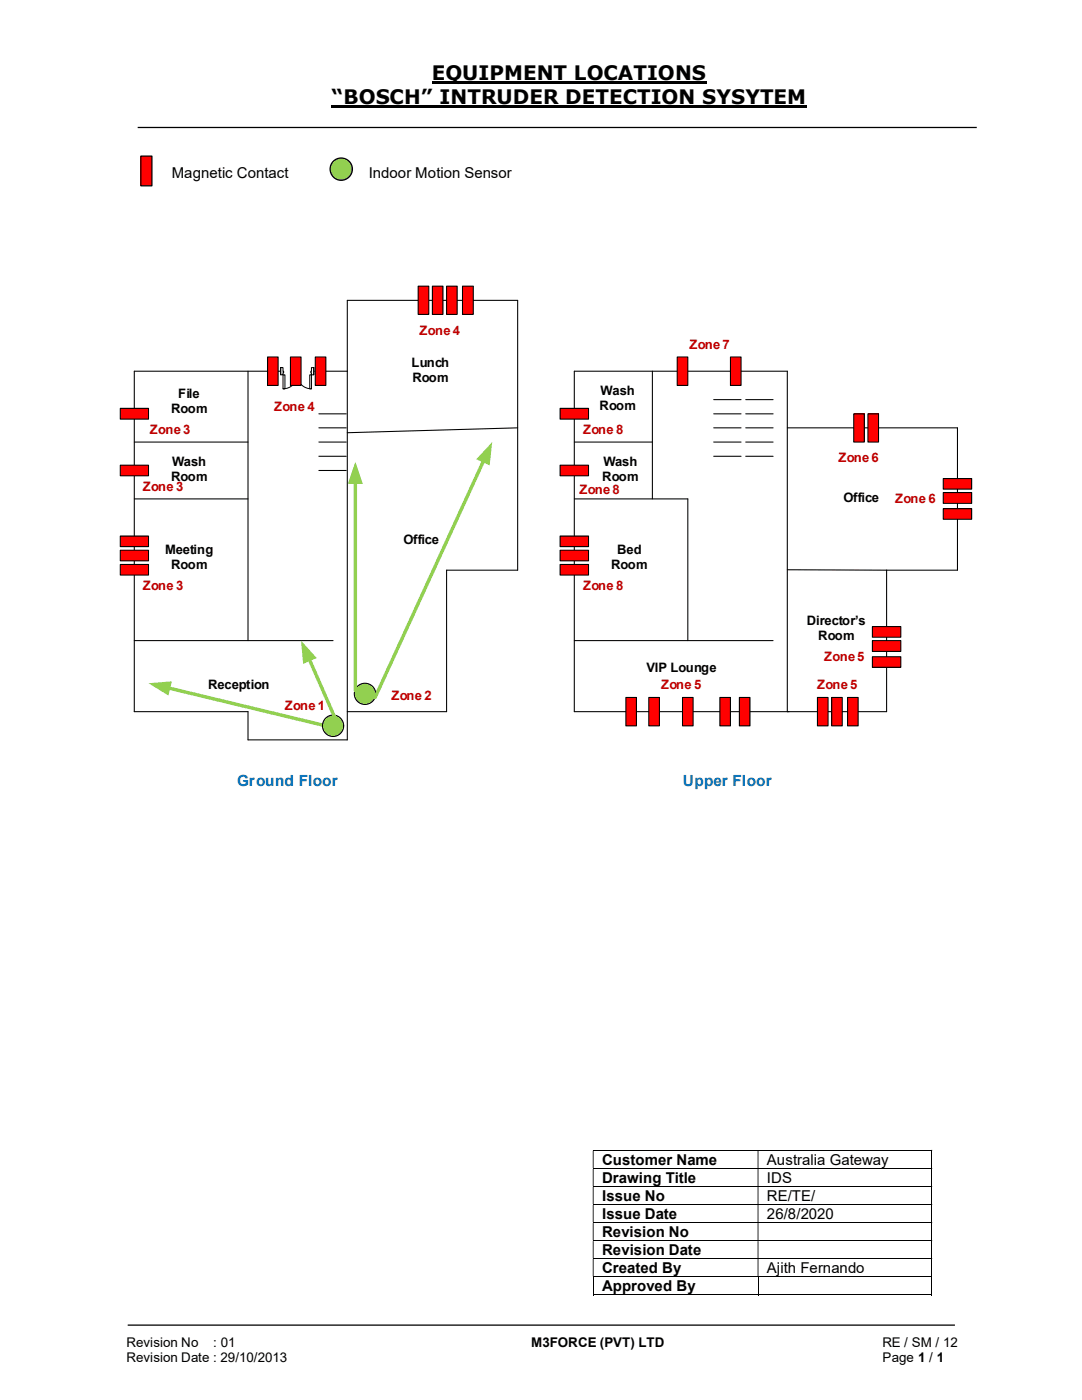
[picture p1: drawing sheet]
<svg xmlns="http://www.w3.org/2000/svg" width="216mm" height="279mm" viewBox="0 0 216 279" stroke-linecap="round" stroke-linejoin="round" font-family="sans-serif">
<path d="M86.1 16.5h54.9M66.2 21.3h94.8" fill="none" stroke="#000" stroke-width=".42"/>
<path d="M27.5 25.4h167.4M25.5 264.5h165" fill="none" stroke="#000" stroke-width=".25"/>
<g fill="none" stroke="#000" stroke-width=".2">
<path d="M118.3 229.6h67.5M118.3 233.2h67.5M118.3 236.8h67.5M185.9 229.7v3.4M185.9 233.3v3.4M185.9 236.9v3.4M118.3 240.4h67.5M118.3 244h67.5M118.3 247.6h67.5M118.3 251.2h67.5M118.3 254.8h67.5M118.3 258.4h32.9"/>
<path d="M118.4 254.9v3.6M151.3 254.9v3.6M151.3 258.4h34.5M185.9 240.5v3.4M185.9 244.1v3.4M185.9 247.7v3.4M185.9 251.2v3.5M185.9 254.9v3.6"/>
</g>
<g fill="#000">
<path d="M185.8 229.5h.2v.2h-.2zM118.3 229.7h.1v3.4h-.1zM151.2 229.7h.1v3.4h-.1z" fill-rule="evenodd"/>
<path d="M185.8 233.1h.2v.2h-.2zM118.3 233.3h.1v3.4h-.1zM151.2 233.3h.1v3.4h-.1z" fill-rule="evenodd"/>
<path d="M185.8 236.7h.2v.2h-.2zM118.3 236.9h.1v3.4h-.1zM151.2 236.9h.1v3.4h-.1z" fill-rule="evenodd"/>
<path d="M185.8 240.3h.2v.2h-.2zM118.3 240.5h.1v3.4h-.1zM151.2 240.5h.1v3.4h-.1z" fill-rule="evenodd"/>
<path d="M185.8 243.9h.2v.2h-.2zM118.3 244.1h.1v3.4h-.1zM151.2 244.1h.1v3.4h-.1z" fill-rule="evenodd"/>
<path d="M185.8 247.5h.2v.2h-.2zM118.3 247.7h.1v3.4h-.1zM151.2 247.7h.1v3.4h-.1z" fill-rule="evenodd"/>
<path d="M185.8 251.1h.2v.1h-.2zM118.3 251.2h.1v3.5h-.1zM151.2 251.2h.1v3.5h-.1z" fill-rule="evenodd"/>
</g>
<path d="M185.8 254.7h.2v.2h-.2zM185.8 258.3h.2v.2h-.2z" fill="#000"/>
<path d="M28.1 31.2h2.2v5.9h-2.2z" fill="#f00"/>
<path d="M28.1 31.2h2.2v5.9h-2.2z" fill="none" stroke="#000" stroke-width=".25"/>
<circle cx="68.1" cy="33.8" r="2.23" fill="#92d050"/>
<circle cx="68.1" cy="33.8" r="2.23" fill="none" stroke="#000" stroke-width=".25"/>
<path d="M49.5 74.1v53.7M69.3 74.1h-42.5v67.9h22.7v5.7h19.8v-87.8h34v53.9h-14.2v28.2h-19.8M26.8 99.6h22.7M26.8 88.2h22.7M103.3 85.4l-34 1M137.2 99.6v28.2" fill="none" stroke="#000" stroke-width=".21"/>
<path d="M24 81.5h5.6v2.2h-5.6z" fill-rule="evenodd" fill="#f00"/>
<path d="M24 81.5h5.6v2.2h-5.6z" fill="none" stroke="#000" stroke-width=".21"/>
<path d="M24 92.8h5.6v2.2h-5.6z" fill-rule="evenodd" fill="#f00"/>
<path d="M24 92.8h5.6v2.2h-5.6z" fill="none" stroke="#000" stroke-width=".21"/>
<path d="M92.3 57.1h2.1v5.6h-2.1z" fill="#f00"/>
<path d="M92.3 57.1h2.1v5.6h-2.1z" fill="none" stroke="#000" stroke-width=".21"/>
<path d="M89.1 57.1h2.1v5.6h-2.1z" fill="#f00"/>
<path d="M89.1 57.1h2.1v5.6h-2.1z" fill="none" stroke="#000" stroke-width=".21"/>
<path d="M86.3 57.1h2.1v5.6h-2.1z" fill="#f00"/>
<path d="M86.3 57.1h2.1v5.6h-2.1z" fill="none" stroke="#000" stroke-width=".21"/>
<path d="M83.4 57.1h2.2v5.6h-2.2z" fill="#f00"/>
<path d="M83.4 57.1h2.2v5.6h-2.2z" fill="none" stroke="#000" stroke-width=".21"/>
<circle cx="72.8" cy="138.5" r="2.13" fill="#92d050"/>
<circle cx="72.8" cy="138.5" r="2.13" fill="none" stroke="#000" stroke-width=".21"/>
<path d="M70.9 96.2v41.6" fill="none" stroke="#92d050" stroke-width=".68"/>
<path d="M70.9 92.2l1.5 4.4h-3z" fill="#92d050"/>
<path d="M96.5 91.9l-21.7 47.3" fill="none" stroke="#92d050" stroke-width=".68"/>
<path d="M98.2 88.2l-.5 4.7-2.7-1.2z" fill="#92d050"/>
<path d="M26.8 127.8h39.7" fill="none" stroke="#000" stroke-width=".21"/>
<path d="M56 73.3h6.6v1.5h-6.6z" fill="#fff"/>
<path d="M56 73.3h6.6v1.5h-6.6z" fill="none" stroke="#fff" stroke-width=".2"/>
<path d="M56 73.4v1.4h.5v-1.4zM62.1 73.4h.5v1.4h-.5z" fill-rule="evenodd" fill="#fff"/>
<path d="M56.5 74.1v-.7h-.5v1.4h.5v-.4M62.1 74.1v-.7h.5v1.4h-.5v-.4" fill="none" stroke="#000" stroke-width=".2"/>
<path d="M56.5 74.1v.3h.1v-.3zM62 74.1h.1v.3h-.1z" fill-rule="evenodd" fill="#fff"/>
<path d="M56 73.4v1.4M56.5 77.6a2.8 2.8 0 0 0 2.8-2.8 2.8 2.8 0 0 0 2.8 2.8M56.5 74.1h.1v.3h-.1M62.1 74.1h-.1v.3h.1M62.6 73.4v1.4" fill="none" stroke="#000" stroke-width=".2"/>
<path d="M61.8 74.8h.3v2.8h-.3z" fill-rule="evenodd" fill="#fff"/>
<path d="M61.8 74.8h.3v2.8h-.3z" fill="none" stroke="#000" stroke-width=".2"/>
<path d="M56.5 74.8h.4v2.8h-.4z" fill-rule="evenodd" fill="#fff"/>
<path d="M56.5 74.8h.4v2.8h-.4z" fill="none" stroke="#000" stroke-width=".2"/>
<path d="M33.6 137.3l30.7 7.4" fill="none" stroke="#92d050" stroke-width=".68"/>
<g fill="#92d050">
<path d="M29.6 136.4l4.7-.4-.7 2.8z"/>
<circle cx="66.5" cy="144.8" r="2.13"/>
</g>
<circle cx="66.5" cy="144.8" r="2.13" fill="none" stroke="#000" stroke-width=".21"/>
<path d="M61.7 131.6l5.5 12.5" fill="none" stroke="#92d050" stroke-width=".68"/>
<path d="M60.1 127.8l3.1 3.5-2.7 1.2z" fill="#92d050"/>
<path d="M62.9 71.2h2.1v5.7h-2.1z" fill="#f00"/>
<path d="M62.9 71.2h2.1v5.7h-2.1z" fill="none" stroke="#000" stroke-width=".21"/>
<path d="M58 71.2h2.1v5.7h-2.1z" fill="#f00"/>
<path d="M58 71.2h2.1v5.7h-2.1z" fill="none" stroke="#000" stroke-width=".21"/>
<path d="M53.4 71.2h2.1v5.7h-2.1z" fill="#f00"/>
<path d="M53.4 71.2h2.1v5.7h-2.1z" fill="none" stroke="#000" stroke-width=".21"/>
<path d="M24 112.6h5.6v2.2h-5.6z" fill-rule="evenodd" fill="#f00"/>
<path d="M24 112.6h5.6v2.2h-5.6z" fill="none" stroke="#000" stroke-width=".21"/>
<path d="M24 109.8h5.6v2.1h-5.6z" fill-rule="evenodd" fill="#f00"/>
<path d="M24 109.8h5.6v2.1h-5.6z" fill="none" stroke="#000" stroke-width=".21"/>
<path d="M24 107h5.6v2.1h-5.6z" fill-rule="evenodd" fill="#f00"/>
<path d="M130.2 74.1v25.5M63.6 82.6h5.5M114.6 88.2h15.6M157.1 85.4h34M24 107h5.6v2.1h-5.6zM157.1 113.7l19.8 .1M176.9 113.8h14.2M176.9 113.8v28.2M137.2 142h-22.6v-67.9h42.5v67.9" fill="none" stroke="#000" stroke-width=".21"/>
<path d="M111.8 81.5h5.6v2.2h-5.6z" fill-rule="evenodd" fill="#f00"/>
<path d="M111.8 81.5h5.6v2.2h-5.6z" fill="none" stroke="#000" stroke-width=".21"/>
<path d="M111.8 92.8h5.6v2.2h-5.6z" fill-rule="evenodd" fill="#f00"/>
<path d="M111.8 92.8h5.6v2.2h-5.6zM114.6 127.8h39.7M157.1 142h.3" fill="none" stroke="#000" stroke-width=".21"/>
<path d="M145.8 71.2h2.1v5.7h-2.1z" fill="#f00"/>
<path d="M145.8 71.2h2.1v5.7h-2.1z" fill="none" stroke="#000" stroke-width=".21"/>
<path d="M135.1 71.2h2.1v5.7h-2.1z" fill="#f00"/>
<path d="M135.1 71.2h2.1v5.7h-2.1z" fill="none" stroke="#000" stroke-width=".21"/>
<path d="M111.8 112.6h5.6v2.2h-5.6z" fill-rule="evenodd" fill="#f00"/>
<path d="M111.8 112.6h5.6v2.2h-5.6z" fill="none" stroke="#000" stroke-width=".21"/>
<path d="M111.8 109.8h5.6v2.1h-5.6z" fill-rule="evenodd" fill="#f00"/>
<path d="M111.8 109.8h5.6v2.1h-5.6z" fill="none" stroke="#000" stroke-width=".21"/>
<path d="M111.8 107h5.6v2.1h-5.6z" fill-rule="evenodd" fill="#f00"/>
<path d="M114.6 99.6h22.6M191.1 85.4v28.4M111.8 107h5.6v2.1h-5.6zM137.2 142h39.7" fill="none" stroke="#000" stroke-width=".21"/>
<path d="M124.9 139.2h2.1v5.7h-2.1z" fill="#f00"/>
<path d="M124.9 139.2h2.1v5.7h-2.1z" fill="none" stroke="#000" stroke-width=".21"/>
<path d="M147.5 139.2h2.1v5.7h-2.1z" fill="#f00"/>
<path d="M147.5 139.2h2.1v5.7h-2.1z" fill="none" stroke="#000" stroke-width=".21"/>
<path d="M143.6 139.2h2.2v5.7h-2.2z" fill="#f00"/>
<path d="M143.6 139.2h2.2v5.7h-2.2z" fill="none" stroke="#000" stroke-width=".21"/>
<path d="M136.2 139.2h2.1v5.7h-2.1z" fill="#f00"/>
<path d="M136.2 139.2h2.1v5.7h-2.1z" fill="none" stroke="#000" stroke-width=".21"/>
<path d="M129.5 139.2h2.1v5.7h-2.1z" fill="#f00"/>
<path d="M129.5 139.2h2.1v5.7h-2.1z" fill="none" stroke="#000" stroke-width=".21"/>
<path d="M169.1 139.2h2.1v5.7h-2.1z" fill="#f00"/>
<path d="M169.1 139.2h2.1v5.7h-2.1z" fill="none" stroke="#000" stroke-width=".21"/>
<path d="M165.9 139.2h2.2v5.7h-2.2z" fill="#f00"/>
<path d="M165.9 139.2h2.2v5.7h-2.2z" fill="none" stroke="#000" stroke-width=".21"/>
<path d="M163.1 139.2h2.1v5.7h-2.1z" fill="#f00"/>
<path d="M163.1 139.2h2.1v5.7h-2.1z" fill="none" stroke="#000" stroke-width=".21"/>
<path d="M174.1 131.1h5.6v2.1h-5.6z" fill-rule="evenodd" fill="#f00"/>
<path d="M174.1 131.1h5.6v2.1h-5.6z" fill="none" stroke="#000" stroke-width=".21"/>
<path d="M174.1 127.8h5.6v2.2h-5.6z" fill-rule="evenodd" fill="#f00"/>
<path d="M174.1 127.8h5.6v2.2h-5.6z" fill="none" stroke="#000" stroke-width=".21"/>
<path d="M174.1 125.1h5.6v2.1h-5.6z" fill-rule="evenodd" fill="#f00"/>
<path d="M174.1 125.1h5.6v2.1h-5.6z" fill="none" stroke="#000" stroke-width=".21"/>
<path d="M188.2 101.5h5.7v2.1h-5.7z" fill-rule="evenodd" fill="#f00"/>
<path d="M188.2 101.5h5.7v2.1h-5.7z" fill="none" stroke="#000" stroke-width=".21"/>
<path d="M188.2 98.3h5.7v2.2h-5.7z" fill-rule="evenodd" fill="#f00"/>
<path d="M188.2 98.3h5.7v2.2h-5.7z" fill="none" stroke="#000" stroke-width=".21"/>
<path d="M188.2 95.5h5.7v2.1h-5.7z" fill-rule="evenodd" fill="#f00"/>
<path d="M188.2 95.5h5.7v2.1h-5.7z" fill="none" stroke="#000" stroke-width=".21"/>
<path d="M170.3 82.6h2.2v5.6h-2.2z" fill="#f00"/>
<path d="M170.3 82.6h2.2v5.6h-2.2z" fill="none" stroke="#000" stroke-width=".21"/>
<path d="M173.2 82.6h2.1v5.6h-2.1z" fill="#f00"/>
<g fill="none" stroke="#000" stroke-width=".21">
<path d="M142.4 79.8h5.5M148.8 79.8h5.5M63.6 85.4h5.5M63.6 88.2h5.5M63.6 91.1h5.5M63.6 93.9h5.5M142.4 85.4h5.5M142.4 88.2h5.5M142.4 91.1h5.5M142.4 82.6h5.5M148.8 85.4h5.5M148.8 88.2h5.5"/>
<path d="M148.8 91.1h5.5M148.8 82.6h5.5M173.2 82.6h2.1v5.6h-2.1z"/>
</g>
<g font-size="4">
<text x="86.1" y="16">EQUIPMENT LOCATIONS</text>
<text x="66.2" y="20.8">“BOSCH” INTRUDER DETECTION SYSYTEM</text>
</g>
<g font-size="3.1" fill="#0070c0">
<text x="47.3" y="156.9">Ground Floor</text>
<text x="136.3" y="156.9">Upper Floor</text>
</g>
<g font-size="3">
<text x="34.3" y="35.5">Magnetic Contact</text>
<text x="73.6" y="35.5">Indoor Motion Sensor</text>
<text x="120.2" y="232.5">Customer Name</text>
<text x="153" y="232.5">Australia Gateway</text>
<text x="120.2" y="236.1">Drawing Title</text>
<text x="120.2" y="239.6">Issue No</text>
<text x="153" y="236.1">IDS</text>
<text x="153" y="239.6">RE/TE/</text>
<text x="120.2" y="243.2">Issue Date</text>
<text x="153" y="243.2">26/8/2020</text>
<text x="120.2" y="246.9">Revision No</text>
<text x="120.2" y="250.5">Revision Date</text>
<text x="120.2" y="254.1">Created By</text>
<text x="120.2" y="257.7">Approved By</text>
<text x="153" y="254.1">Ajith Fernando</text>
</g>
<g font-size="2.7">
<text x="25.2" y="268.8">Revision No</text>
<text x="42.6" y="268.8">: 01</text>
<text x="106" y="268.8">M3FORCE (PVT) LTD</text>
<text x="176.1" y="268.8">RE / SM / 12</text>
<text x="25.2" y="271.8">Revision Date : 29/10/2013</text>
<text x="176.1" y="271.8">Page 1 / 1</text>
</g>
<g font-size="2.6" fill="#c00000">
<text x="83.7" y="66.8">Zone 4</text>
<text x="137.6" y="69.6">Zone 7</text>
<text x="54.7" y="82">Zone 4</text>
<text x="29.9" y="86.6">Zone 3</text>
<text x="116.3" y="86.6">Zone 8</text>
<text x="167.3" y="92.2">Zone 6</text>
<text x="28.5" y="98">Zone 3</text>
<text x="115.6" y="98.6">Zone 8</text>
<text x="178.6" y="100.4">Zone 6</text>
<text x="28.5" y="117.7">Zone 3</text>
<text x="116.3" y="117.7">Zone 8</text>
<text x="164.5" y="131.9">Zone 5</text>
<text x="131.9" y="137.5">Zone 5</text>
<text x="163.1" y="137.5">Zone 5</text>
<text x="56.9" y="141.8">Zone 1</text>
<text x="78.1" y="139.7">Zone 2</text>
</g>
<g font-size="2.6">
<text x="82.1" y="73.2">Lunch</text>
<text x="82.3" y="76.2">Room</text>
<text x="34.2" y="82.5">Room</text>
<text x="35.6" y="79.4">File</text>
<text x="119.6" y="81.8">Room</text>
<text x="119.8" y="78.8">Wash</text>
<text x="34.2" y="96">Room</text>
<text x="34.4" y="93">Wash</text>
<text x="120.2" y="96">Room</text>
<text x="120.4" y="93">Wash</text>
<text x="168.3" y="100.1">Office</text>
<text x="33" y="110.6">Meeting</text>
<text x="34.2" y="113.6">Room</text>
<text x="80.5" y="108.6">Office</text>
<text x="122" y="113.6">Room</text>
<text x="123.1" y="110.6">Bed</text>
<text x="161" y="124.7">Director’s</text>
<text x="163.3" y="127.7">Room</text>
<text x="41.5" y="137.5">Reception</text>
<text x="129" y="134.1">VIP Lounge</text>
</g>
</svg>
